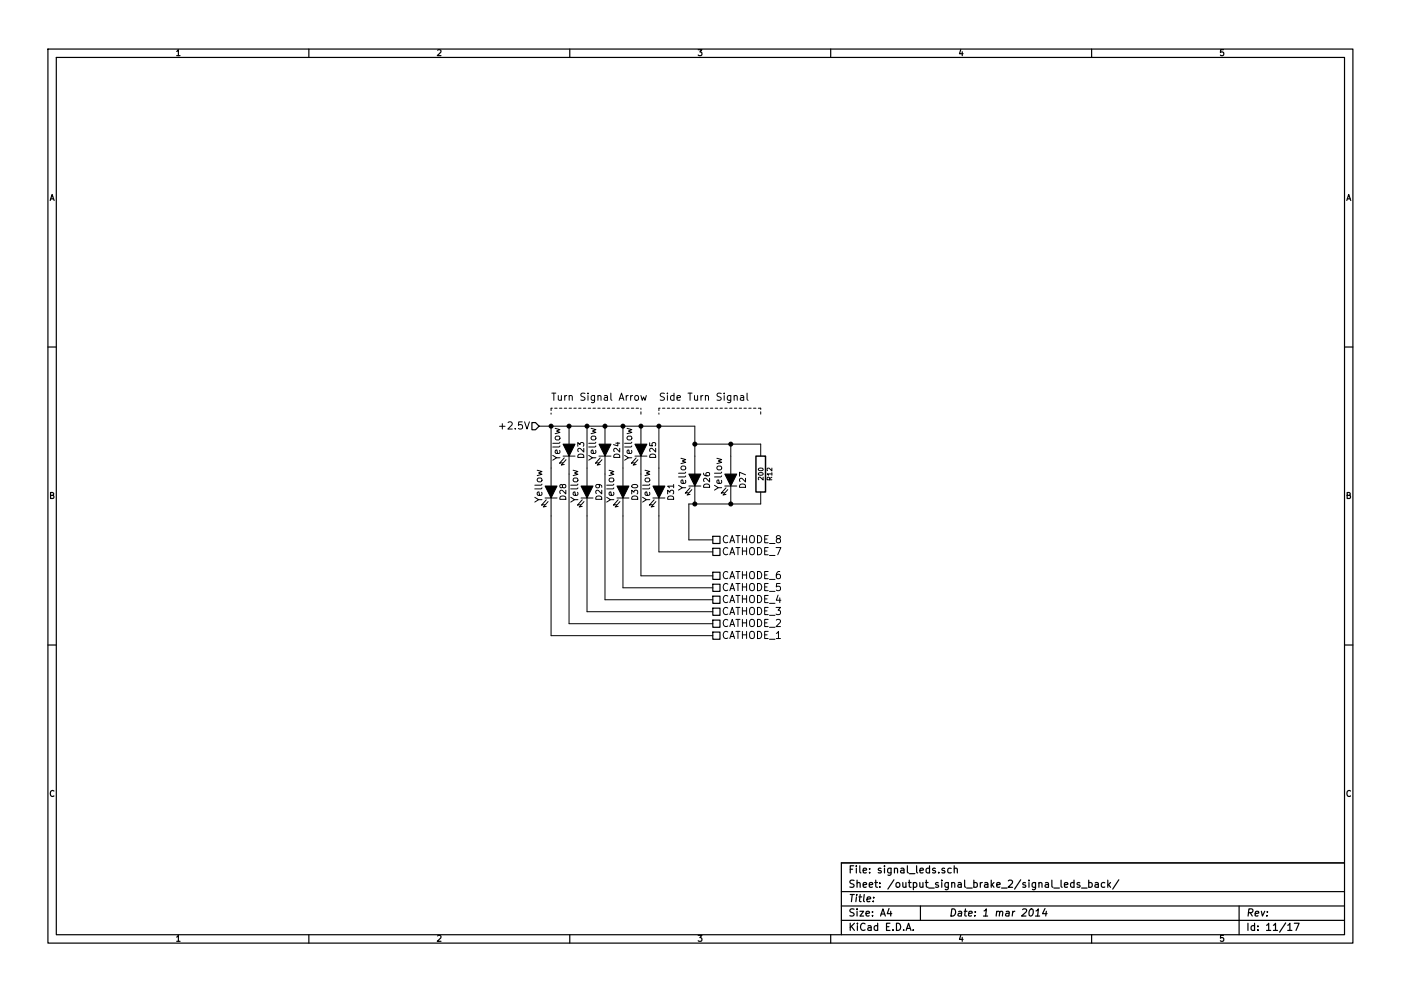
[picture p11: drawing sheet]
<svg xmlns="http://www.w3.org/2000/svg" width="297mm" height="210mm" viewBox="0 0 297 210" stroke-linecap="round" stroke-linejoin="round" font-family="sans-serif">
<g fill="none" stroke="#000" stroke-width=".25">
<path d="M10.2 10.4h276.6v189.7h-276.6zM11.9 12.2h273.2v186.1h-273.2zM65.5 10.4v1.8M120.8 10.4v1.8M176.1 10.4v1.8M231.4 10.4v1.8M10.2 73.6h1.7M285.1 73.6h1.7M112.8 89.7h.7l.8 .7-.8 .8h-.7zM151.1 116.3h1.6v1.6h-1.6zM151.1 113.8h1.6v1.5h-1.6zM10.2 136.8h1.7"/>
<path d="M151.1 134.1h1.6v1.5h-1.6zM151.1 131.6h1.6v1.5h-1.6zM151.1 129h1.6v1.6h-1.6zM151.1 126.5h1.6v1.5h-1.6zM151.1 123.9h1.6v1.6h-1.6zM151.1 121.4h1.6v1.5h-1.6zM285.1 136.8h1.7M65.5 198.3v1.8M120.8 198.3v1.8M176.1 198.3v1.8M178.4 189.2h106.7M178.4 195.3h106.7"/>
<path d="M178.4 192.2h106.7M185.2 190.4v.1M188.5 192.8l-.4 1h1M188.8 193.3v1.1M192.1 197.4l.5-1.5 .5 1.5M192.3 197h.7M193.6 197.3v.1M195.1 192.2v3.1M200.3 184.3l-.4-.1-.2 .2 .1 .2 .5 .2v.3h-.6M201.7 184.3l-.5-.1-.3 .3 .1 .6 .2 .1 .5-.1M202.3 184.3h.1a.36 .36 0 0 1 .6 .1v.8M202.3 183.7v1.5"/>
<path d="M218.4 193l.2-.2a.78 .78 0 0 1 .6 .7 .78 .78 0 0 1-.4 .7l-.3 .2-.3-.3v-.7zM219.5 194.4h.9M219.7 193.3l.5-.5-.2 1.6M221.6 192.8l-.6 1h1M221.8 193.3l-.1 1.1M227.7 187.3l-.4-.1-.3 .3 .1 .6 .2 .2 .4-.1M227.7 186.7v1.6M228.9 187.3l-.3-.1-.3 .3 .1 .2 .5 .1v.4h-.6M229.3 188.4h1.2M230.8 187.3l.5-.1 .3 .3-.1 .6-.2 .2-.5-.1M230.8 186.7v1.6M231.4 198.3v1.8"/>
<path d="M232.2 187.3h.6l.1 1M232.9 187.6l-.7 .2a.3 .3 0 0 0 .2 .5l.5-.1M234.2 187.3l-.4-.1-.3 .3 .1 .6 .2 .2 .4-.1M234.9 186.7v1.6M235 187.7l.5 .6M235.5 187.2l-.6 .6M237.2 186.7l-1.3 1.9M262.7 192.2v6.1M273 196.3l.5-.4v1.5M273 197.4h.9M274.4 195.9h1l-.6 1.5M285.1 183.1h-106.7v15.2"/>
</g>
<g fill="none" stroke="#000" stroke-width=".21">
<path d="M105.9 90.4h1.2M114.3 90.4h33v10.2M116.8 90.4v12.7M119.4 96.8h2.5M120 97.5l-1 1.2 .6-.2M120.6 90.4v3.8M120.6 96.8v35.5h30.5M124.5 90.4v12.7M127 96.8h2.5M127.6 97.5l-1 1.2 .7-.2M128.3 90.4v3.8M128.3 96.8v30.4h22.8"/>
<path d="M132.1 90.4v12.7M134.6 96.8h2.6M134.6 84.1l.3-.2 .4 .2v.7l-.2 .1-.5-.1zM135.3 97.5l-1.1 1.2 .7-.2M135.9 83.9l.3 1 .2-.7 .4 .7 .2-1M135.9 90.4v3.8M135.9 96.8v25.4h15.2M139.7 90.4v12.7M147.3 94.2h14v2.6M154.9 94.2v6.4M155.7 84.1v-.1a.36 .36 0 0 1 .6 .1v.8M157 84h.6l.1 .9"/>
<path d="M157.7 84.3l-.7 .1a.3 .3 0 0 0 .2 .5h.5M158.4 83.4v1.3l.2 .2M115.6 105.7h2.5M116.2 106.4l-1 1.2 .6-.2M116.8 105.7v29.2h34.3M123.2 105.7h2.5M123.8 106.4l-1 1.2 .6-.2M124.5 105.7v24.1h26.6M130.8 105.7h2.5M131.4 106.4l-1 1.2 .7-.2M132.1 105.7v19h19M138.4 105.7h2.6"/>
<path d="M139.1 106.4l-1.1 1.2 .7-.2M139.7 105.7v11.4h11.4M146 103.1h2.6M146.7 103.9l-1 1.1 .6-.1M147.3 103.1v3.8M153.7 103.1h2.5M154.3 103.9l-1 1.1 .6-.1M154.9 103.1v3.8M161.3 104.4v2.5h-15.3v7.6h5.1"/>
</g>
<path d="M160.3 96.8h2v7.6h-2z" fill="none" stroke="#000" stroke-width=".3"/>
<path d="M119.4 94.2h2.5l-1.3 2.6zM127 94.2h2.5l-1.2 2.6zM134.6 94.2h2.6l-1.3 2.6zM115.6 103.1h2.5l-1.3 2.6zM123.2 103.1h2.5l-1.2 2.6zM130.8 103.1h2.5l-1.2 2.6zM138.4 103.1h2.6l-1.3 2.6zM146 100.6h2.6l-1.3 2.5zM153.7 100.6h2.5l-1.3 2.5z" fill="#000" stroke="#000" stroke-width=".21"/>
<g fill="#000" stroke="#000" stroke-width=".25">
<circle cx="116.8" cy="90.4" r=".41"/>
<circle cx="120.6" cy="90.4" r=".41"/>
<circle cx="124.5" cy="90.4" r=".41"/>
<circle cx="128.3" cy="90.4" r=".41"/>
<circle cx="132.1" cy="90.4" r=".41"/>
<circle cx="135.9" cy="90.4" r=".41"/>
<circle cx="139.7" cy="90.4" r=".41"/>
<circle cx="147.3" cy="94.2" r=".41"/>
<circle cx="154.9" cy="94.2" r=".41"/>
<circle cx="147.3" cy="106.9" r=".41"/>
<circle cx="154.9" cy="106.9" r=".41"/>
</g>
<path d="M116.8 87.9v-1.3M116.8 86.6h19.1M135.9 86.6v1.3M139.7 87.9v-1.3M139.7 86.6h21.6M161.3 86.6v1.3" fill="none" stroke="#000" stroke-width=".21" stroke-dasharray=".5" stroke-dashoffset=".3"/>
<g font-size="2.1">
<text x="116.8" y="85.1">Turn Signal Arrow</text>
<text x="139.7" y="85.1">Side Turn Signal</text>
<text x="106.8" y="91.2">+2.5V</text>
<text x="118.9" y="97.6" transform="rotate(-90 118.9 97.6)">Yellow</text>
<text x="126.5" y="97.6" transform="rotate(-90 126.5 97.6)">Yellow</text>
<text x="134.1" y="97.6" transform="rotate(-90 134.1 97.6)">Yellow</text>
<text x="115.1" y="106.5" transform="rotate(-90 115.1 106.5)">Yellow</text>
<text x="122.7" y="106.5" transform="rotate(-90 122.7 106.5)">Yellow</text>
<text x="130.3" y="106.5" transform="rotate(-90 130.3 106.5)">Yellow</text>
<text x="137.9" y="106.5" transform="rotate(-90 137.9 106.5)">Yellow</text>
<text x="145.5" y="103.9" transform="rotate(-90 145.5 103.9)">Yellow</text>
<text x="153.2" y="103.9" transform="rotate(-90 153.2 103.9)">Yellow</text>
<text x="153.1" y="117.9">CATHODE_7</text>
<text x="153.1" y="115.3">CATHODE_8</text>
<text x="153.1" y="125.5">CATHODE_5</text>
<text x="153.1" y="122.9">CATHODE_6</text>
<text x="153.1" y="130.6">CATHODE_3</text>
<text x="153.1" y="128">CATHODE_4</text>
<text x="153.1" y="135.6">CATHODE_1</text>
<text x="153.1" y="133.1">CATHODE_2</text>
<text x="179.9" y="185.4">File: signal_leds.sch</text>
<text x="179.9" y="191.5">Title:</text>
<text x="179.9" y="188.4">Sheet: /output_signal_brake_2/signal_leds_back/</text>
<text x="179.9" y="197.6">KiCad E.D.A.</text>
<text x="179.9" y="194.5">Size: A4</text>
<text x="201.2" y="194.5">Date: 1 mar 2014</text>
<text x="264.2" y="194.5">Rev:</text>
<text x="264.2" y="197.6">Id: 11/17</text>
</g>
<g font-size="1.8">
<text x="37.3" y="11.9">1</text>
<text x="92.7" y="11.9">2</text>
<text x="148" y="11.9">3</text>
<text x="203.3" y="11.9">4</text>
<text x="258.6" y="11.9">5</text>
<text x="10.4" y="42.7">A</text>
<text x="285.3" y="42.7">A</text>
<text x="123.9" y="97.1" transform="rotate(-90 123.9 97.1)">D23</text>
<text x="131.5" y="97.1" transform="rotate(-90 131.5 97.1)">D24</text>
<text x="139.1" y="97.1" transform="rotate(-90 139.1 97.1)">D25</text>
<text x="10.4" y="105.9">B</text>
<text x="120.1" y="106" transform="rotate(-90 120.1 106)">D28</text>
<text x="127.7" y="106" transform="rotate(-90 127.7 106)">D29</text>
<text x="135.3" y="106" transform="rotate(-90 135.3 106)">D30</text>
<text x="143" y="106" transform="rotate(-90 143 106)">D31</text>
<text x="150.6" y="103.5" transform="rotate(-90 150.6 103.5)">D26</text>
<text x="158.2" y="103.5" transform="rotate(-90 158.2 103.5)">D27</text>
<text x="285.3" y="105.9">B</text>
<text x="10.4" y="169.1">C</text>
<text x="285.3" y="169.1">C</text>
<text x="37.3" y="199.8">1</text>
<text x="92.7" y="199.8">2</text>
<text x="148" y="199.8">3</text>
<text x="203.3" y="199.8">4</text>
<text x="258.6" y="199.8">5</text>
</g>
<g font-size="1.4">
<text x="161.9" y="101.7" transform="rotate(-90 161.9 101.7)">200</text>
<text x="163.8" y="101.9" transform="rotate(-90 163.8 101.9)">R12</text>
</g>
</svg>
